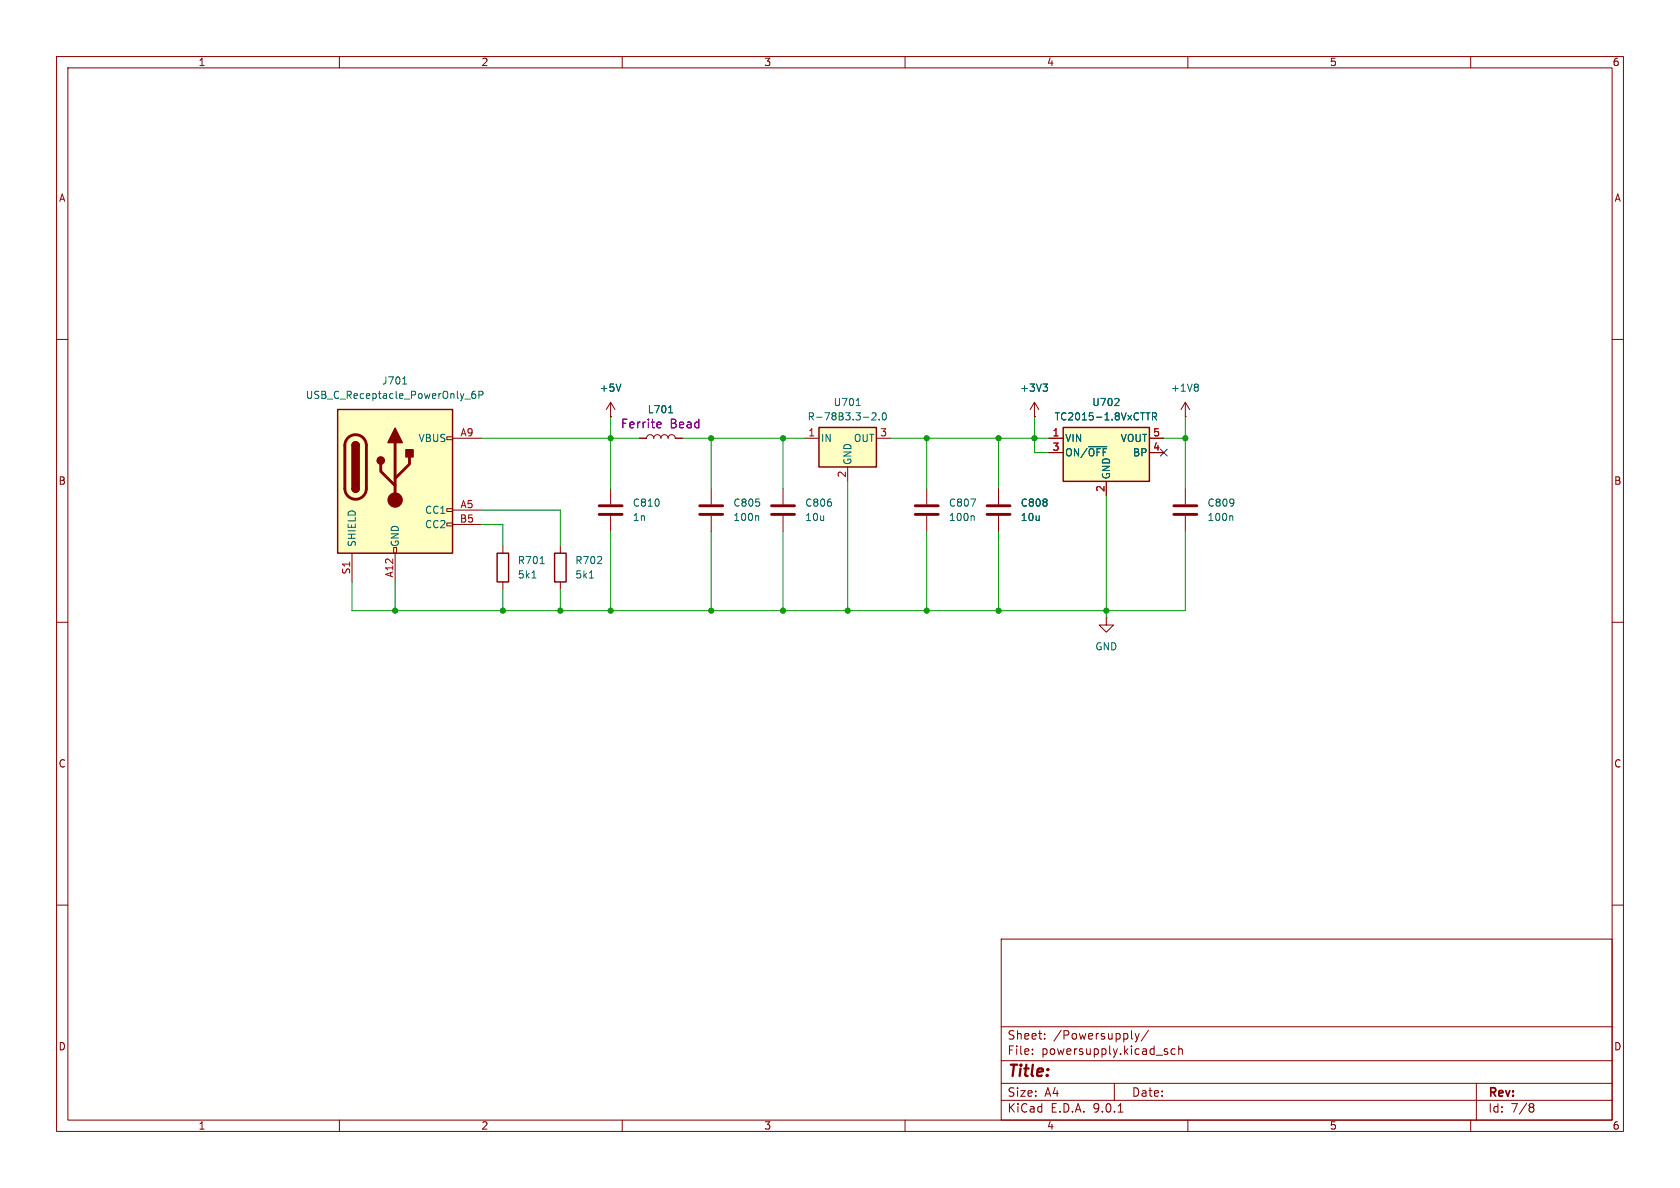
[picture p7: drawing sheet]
<svg xmlns="http://www.w3.org/2000/svg" width="297mm" height="210mm" viewBox="0 0 297 210" stroke-linecap="round" stroke-linejoin="round" font-family="sans-serif">
<g fill="none" stroke="#840000" stroke-width=".18">
<path d="M10 10h277v190h-277zM12 12h273v186h-273zM60 10v2M110 10v2M160 10v2M210 10v2M260 10v2M10 60h2M113 77.5h1.3a.64 .64 0 0 1 .6-.7 .64 .64 0 0 1 .7 .7 .64 .64 0 0 1 .6-.7 .64 .64 0 0 1 .6 .7 .64 .64 0 0 1 .7-.7 .64 .64 0 0 1 .6 .7 .64 .64 0 0 1 .6-.7 .64 .64 0 0 1 .7 .7h1.2M285 60h2M99.1 96.5v1.3M10 110h2"/>
<path d="M99.1 102.9v1.2M285 110h2M10 160h2M177 166h108v32h-108zM285 160h2M60 198v2M110 198v2M160 198v2M177 194.5h108M177 191.5h108M177 187.5h108M177 181.5h108"/>
<path d="M182.5 186.3v.1M182.5 185.5v.1M184.7 183.6v.1M184.7 182.8v.1M197 191.5v3M197.7 196.6h.8M200.1 183.6l.1 .1M200.7 182.7l.3 1M201 183.7l-.1 .4-.2 .1M201.4 182.7l-.4 1M203 182.1l-1.3 2M206.2 185.9l.3 .2-.3 .3"/>
<path d="M206.2 185.4l.2 .1M207.7 185.5l-.4-.1-.3 .3v.4l.2 .2h.5M208.4 185.5l.2-.1 .4 .1v.9M208.4 184.9v1.5M210 198v2M260 198v2M261 191.5v6.5M270.6 195.1l.4 .1 .2 .2-.3 .3M270.6 195.7h.3M270.9 195.7l.2 .2 .1 .4-.2 .2-.4 .1"/>
</g>
<path d="M98 97.8h2.1v5.1h-2.1z" fill="none" stroke="#840000" stroke-width=".25"/>
<path d="M118.2 73h.7M104.2 102.2h.7" fill="none" stroke="#006464" stroke-width=".18"/>
<path d="M116.4 74.6l.4 .1 .1 .3-.7 .1M116.8 75.6h-.4" fill="none" stroke="#840084" stroke-width=".18"/>
<path d="M144.8 75.6h10.1v7h-10.1z" fill="#ffffc2"/>
<path d="M144.8 75.6h10.1v7h-10.1z" fill="none" stroke="#840000" stroke-width=".25"/>
<path d="M142.2 77.5h2.6M154.9 77.5h2.6M149.9 82.6v2.5M209.5 86.4v2.8M209.5 91.2v2.8" fill="none" stroke="#840000" stroke-width=".18"/>
<path d="M151.4 71.7h.7M154.2 73.1l.4-.1 .3 .3-.8 .9h.8M155.4 74.1v.1M156.1 73h.2a.68 .68 0 0 1 .4 .6 .68 .68 0 0 1-.4 .6 .84 .84 0 0 1-.2-1.2zM217.8 91.2l.1 .2v.6" fill="none" stroke="#006464" stroke-width=".18"/>
<path d="M207.5 89.4h4.1M207.5 90.9h4.1" fill="none" stroke="#840000" stroke-width=".51"/>
<path d="M59.7 72.4h20.3v25.4h-20.3z" fill="#ffffc2"/>
<g fill="none" stroke="#840000" stroke-width=".18">
<path d="M79 77.2h1v.5h-1zM80 77.5h5.1M107.9 73.7h.1M107.9 71.1l-.7 1.3M107.9 71.1l.8 1.3M107.9 71.1v2.6M182.9 73.7h.1M182.9 71.1l.7 1.3M182.9 71.1l-.8 1.3M182.9 71.1v2.6M209.5 73.7h.1M209.5 71.1l-.7 1.3"/>
<path d="M209.5 71.1l.8 1.3M209.5 71.1v2.6M62.2 97.8v5.1M69.6 96.8h.5v1h-.5zM69.8 97.8v5.1M79 89.9h1v.5h-1zM79 92.5h1v.5h-1zM80 90.2h5.1M80 92.7h5.1M88.9 96.5v1.3M107.9 86.4v2.8M107.9 91.2v2.8"/>
<path d="M125.7 86.4v2.8M125.7 91.2v2.8M138.4 86.4v2.8M138.4 91.2v2.8M176.5 86.4v2.8M176.5 91.2v2.8M88.9 102.9v1.2"/>
</g>
<path d="M59.7 72.4h20.3v25.4h-20.3zM62.2 78.7a.64 .64 0 0 1 .7-.6 .64 .64 0 0 1 .6 .6M62.2 86.4a.64 .64 0 0 0 .7 .6 .64 .64 0 0 0 .6-.6M87.9 97.8h2v5.1h-2z" fill="none" stroke="#840000" stroke-width=".25"/>
<path d="M61.5 77.4a1.9 1.9 0 0 1 2.1-.4 1.9 1.9 0 0 1 1.2 1.7v7.7a1.91 1.91 0 0 1-1.9 1.9 1.91 1.91 0 0 1-1.9-1.9v-7.8l.1-.6zM69.8 78.2v10.2M67.3 82v1.3l2.5 2.6M72.4 80.8v1.2l-2.6 2.6M105.9 89.4h4.1M105.9 90.9h4.1M123.7 89.4h4.1M123.7 90.9h4.1M136.4 89.4h4.1M136.4 90.9h4.1M174.5 89.4h4.1M174.5 90.9h4.1" fill="none" stroke="#840000" stroke-width=".51"/>
<g fill="#840000" stroke="#840000" stroke-width=".25">
<path d="M62.2 78.7h1.3v7.7h-1.3z"/>
<path d="M62.4 78.3a.64 .64 0 0 1 .7-.1 .64 .64 0 0 1 .4 .5h-1.3z"/>
<path d="M62.2 86.4h1.3a.64 .64 0 0 1-.6 .6 .64 .64 0 0 1-.7-.6z"/>
<path d="M69.8 75.7l1.3 2.5h-2.5z"/>
<path d="M71.8 79.5h1.2v1.3h-1.2z"/>
<circle cx="67.3" cy="81.4" r=".63"/>
</g>
<circle cx="69.8" cy="88.4" r="1.27" fill="#840000" stroke="#840000" stroke-width=".18"/>
<path d="M71.2 67.9h.7M82.2 70.6h1M84 69.2h-.4a.86 .86 0 0 0 0 1.2l.5-.1v-.4l-.2-.3h-.3l-.2 .3M84.7 69.8h.6l.1-.2-.1-.3-.6-.1v1.2M109.8 67.9l-.5 1.3M184.4 67.9h.8l-.4 .5M184.9 68.4l.3 .2v.3l-.3 .3M211.6 67.9l.2 .2-.2 .3 .2 .3v.2l-.2 .3M95.5 99.6h.7M133.9 91.2l.2 .2v.6M94 102.2h.8" fill="none" stroke="#006464" stroke-width=".18"/>
<path d="M188 75.6h15.2v9.5h-15.2z" fill="#ffffc2"/>
<path d="M188 75.6h15.2v9.5h-15.2z" fill="none" stroke="#840000" stroke-width=".25"/>
<g fill="none" stroke="#840000" stroke-width=".18">
<path d="M107.9 73.7h.1M113 77.5h1.3M119.4 77.5h1.2M182.9 73.7h.1M185.4 77.5h2.6M203.2 77.5h2.5M163.8 86.4v2.8M163.8 91.2v2.8M176.5 86.4v2.8M176.5 91.2v2.8M185.4 80h2.6M195.6 85.1v2.5"/>
<path d="M203.2 80h2.5M195.6 109.2v1.3h1.2l-1.2 1.3-1.3-1.3h1.3M195.6 109.2h.1"/>
</g>
<path d="M109.8 67.9l-.5 1.3M118.2 73h.7M184.4 67.9h.8l-.4 .5M184.9 68.4l.3 .2v.3l-.3 .3M192.4 79h3.3M197 71.7h.8M197.8 70.6v.4M202.6 73h.7M203.7 73.6h.6l.2-.2-.1-.3-.7-.1v1.2M204 73.6l.5 .6M171.6 88.2h.9l-.6 1.3M172 91.2l.2 .2v.6" fill="none" stroke="#006464" stroke-width=".18"/>
<path d="M161.8 89.4h4.1M161.8 90.9h4.1" fill="none" stroke="#840000" stroke-width=".51"/>
<g fill="none" stroke="#009600" stroke-width=".18">
<path d="M85.1 77.5h27.9M107.9 73.7v12.7M120.6 77.5h21.6M125.7 77.5v8.9M138.4 77.5v8.9M157.5 77.5h27.9M163.8 77.5v8.9M176.5 77.5v8.9M182.9 73.7v6.3h2.5M205.7 77.5h3.8M209.5 73.7v12.7M85.1 90.2h14v6.3"/>
<path d="M85.1 92.7h3.8v3.8M107.9 94v14M125.7 94v14M138.4 94v14M149.9 85.1v22.9M163.8 94v14M176.5 94v14M195.6 87.6v21.6M209.5 94v14h-147.3v-5.1M69.8 102.9v5.1M88.9 104.1v3.9M99.1 104.1v3.9"/>
</g>
<path d="M205.1 79.4l1.2 1.2M206.3 79.4l-1.2 1.2" fill="none" stroke="#000084" stroke-width=".18"/>
<path d="M116.4 74.6l.4 .1 .1 .3-.7 .1M116.8 75.6h-.4" fill="none" stroke="#840084" stroke-width=".18"/>
<g fill="#009600" stroke="#009600" stroke-width=".18">
<circle cx="182.9" cy="77.5" r=".46"/>
<circle cx="138.4" cy="108" r=".46"/>
<circle cx="149.9" cy="108" r=".46"/>
<circle cx="176.5" cy="108" r=".46"/>
<circle cx="176.5" cy="77.5" r=".46"/>
<circle cx="138.4" cy="77.5" r=".46"/>
<circle cx="163.8" cy="108" r=".46"/>
<circle cx="163.8" cy="77.5" r=".46"/>
<circle cx="209.5" cy="77.5" r=".46"/>
<circle cx="195.6" cy="108" r=".46"/>
<circle cx="99.1" cy="108" r=".46"/>
<circle cx="125.7" cy="77.5" r=".46"/>
<circle cx="107.9" cy="77.5" r=".46"/>
<circle cx="107.9" cy="108" r=".46"/>
<circle cx="69.8" cy="108" r=".46"/>
<circle cx="88.9" cy="108" r=".46"/>
<circle cx="125.7" cy="108" r=".46"/>
</g>
<text font-size="2.8" fill="#840000" x="178" y="190.9">Title:</text>
<g font-size="2.1" fill="#840084">
<text x="109.7" y="75.9">Ferrite</text>
<text x="118.4" y="75.9">Bead</text>
</g>
<g font-size="2.1" fill="#840000">
<text x="178" y="184">Sheet:</text>
<text x="186.2" y="184">/Powersupply/</text>
<text x="178" y="186.7">File:</text>
<text x="184.1" y="186.7">powersupply.kicad_sch</text>
<text x="178" y="196.9">KiCad</text>
<text x="178" y="194.1">Size:</text>
<text x="184.7" y="194.1">A4</text>
<text x="185.7" y="196.9">E.D.A.</text>
<text x="193.3" y="196.9">9.0.1</text>
<text x="200" y="194.1">Date:</text>
<text x="263" y="194.3">Rev:</text>
<text x="263" y="196.9">Id:</text>
<text x="267.1" y="196.9">7/8</text>
</g>
<g font-size="1.8" fill="#840000">
<text x="35" y="11.9">1</text>
<text x="85" y="11.9">2</text>
<text x="135" y="11.9">3</text>
<text x="185" y="11.9">4</text>
<text x="235" y="11.9">5</text>
<text x="285" y="11.9">6</text>
<text x="10.3" y="35.9">A</text>
<text x="285.3" y="35.9">A</text>
<text x="10.3" y="85.9">B</text>
<text x="285.3" y="85.9">B</text>
<text x="10.3" y="135.9">C</text>
<text x="285.3" y="135.9">C</text>
<text x="10.3" y="185.9">D</text>
<text x="285.3" y="185.9">D</text>
<text x="35" y="199.9">1</text>
<text x="85" y="199.9">2</text>
<text x="135" y="199.9">3</text>
<text x="185" y="199.9">4</text>
<text x="235" y="199.9">5</text>
<text x="285" y="199.9">6</text>
</g>
<g font-size="1.8" fill="#006464">
<text x="54" y="70.7">USB_C_Receptacle_PowerOnly_6P</text>
<text x="67.5" y="68.2">J701</text>
<text x="105.9" y="69.4">+5V</text>
<text x="147.3" y="72">U701</text>
<text x="180.2" y="69.4">+3V3</text>
<text x="193" y="72">U702</text>
<text x="206.9" y="69.4">+1V8</text>
<text x="114.4" y="73.3">L701</text>
<text x="142.7" y="74.5">R-78B3.3-2.0</text>
<text x="186.3" y="74.5">TC2015-1.8VxCTTR</text>
<text x="73.9" y="78.3">VBUS</text>
<text x="145" y="78.3">IN</text>
<text x="150.7" y="82.3" transform="rotate(-90 150.7 82.3)">GND</text>
<text x="150.9" y="78.3">OUT</text>
<text x="188.2" y="78.3">VIN</text>
<text x="188.2" y="80.9">ON/~{OFF}</text>
<text x="198" y="78.3">VOUT</text>
<text x="200.2" y="80.9">BP</text>
<text x="111.8" y="89.8">C810</text>
<text x="129.5" y="89.8">C805</text>
<text x="142.2" y="89.8">C806</text>
<text x="167.6" y="89.8">C807</text>
<text x="180.3" y="89.8">C808</text>
<text x="196.4" y="84.8" transform="rotate(-90 196.4 84.8)">GND</text>
<text x="213.4" y="89.8">C809</text>
<text x="75" y="91">CC1</text>
<text x="75" y="93.6">CC2</text>
<text x="111.8" y="92.3">1n</text>
<text x="129.5" y="92.3">100n</text>
<text x="142.2" y="92.3">10u</text>
<text x="167.6" y="92.3">100n</text>
<text x="180.3" y="92.3">10u</text>
<text x="213.4" y="92.3">100n</text>
<text x="63.1" y="96.8" transform="rotate(-90 63.1 96.8)">SHIELD</text>
<text x="70.7" y="96.8" transform="rotate(-90 70.7 96.8)">GND</text>
<text x="91.4" y="99.9">R701</text>
<text x="101.6" y="99.9">R702</text>
<text x="91.4" y="102.5">5k1</text>
<text x="101.6" y="102.5">5k1</text>
<text x="193.5" y="115.2">GND</text>
</g>
<g font-size="1.8" fill="#a90000">
<text x="81.3" y="77.2">A9</text>
<text x="142.8" y="77.2">1</text>
<text x="155.5" y="77.2">3</text>
<text x="186" y="77.2">1</text>
<text x="203.8" y="77.2">5</text>
<text x="186" y="79.8">3</text>
<text x="203.8" y="79.8">4</text>
<text x="81.3" y="89.9">A5</text>
<text x="149.6" y="84.5" transform="rotate(-90 149.6 84.5)">2</text>
<text x="195.3" y="87.1" transform="rotate(-90 195.3 87.1)">2</text>
<text x="81.2" y="92.5">B5</text>
<text x="62" y="101.6" transform="rotate(-90 62 101.6)">S1</text>
<text x="69.6" y="102.2" transform="rotate(-90 69.6 102.2)">A12</text>
</g>
</svg>
